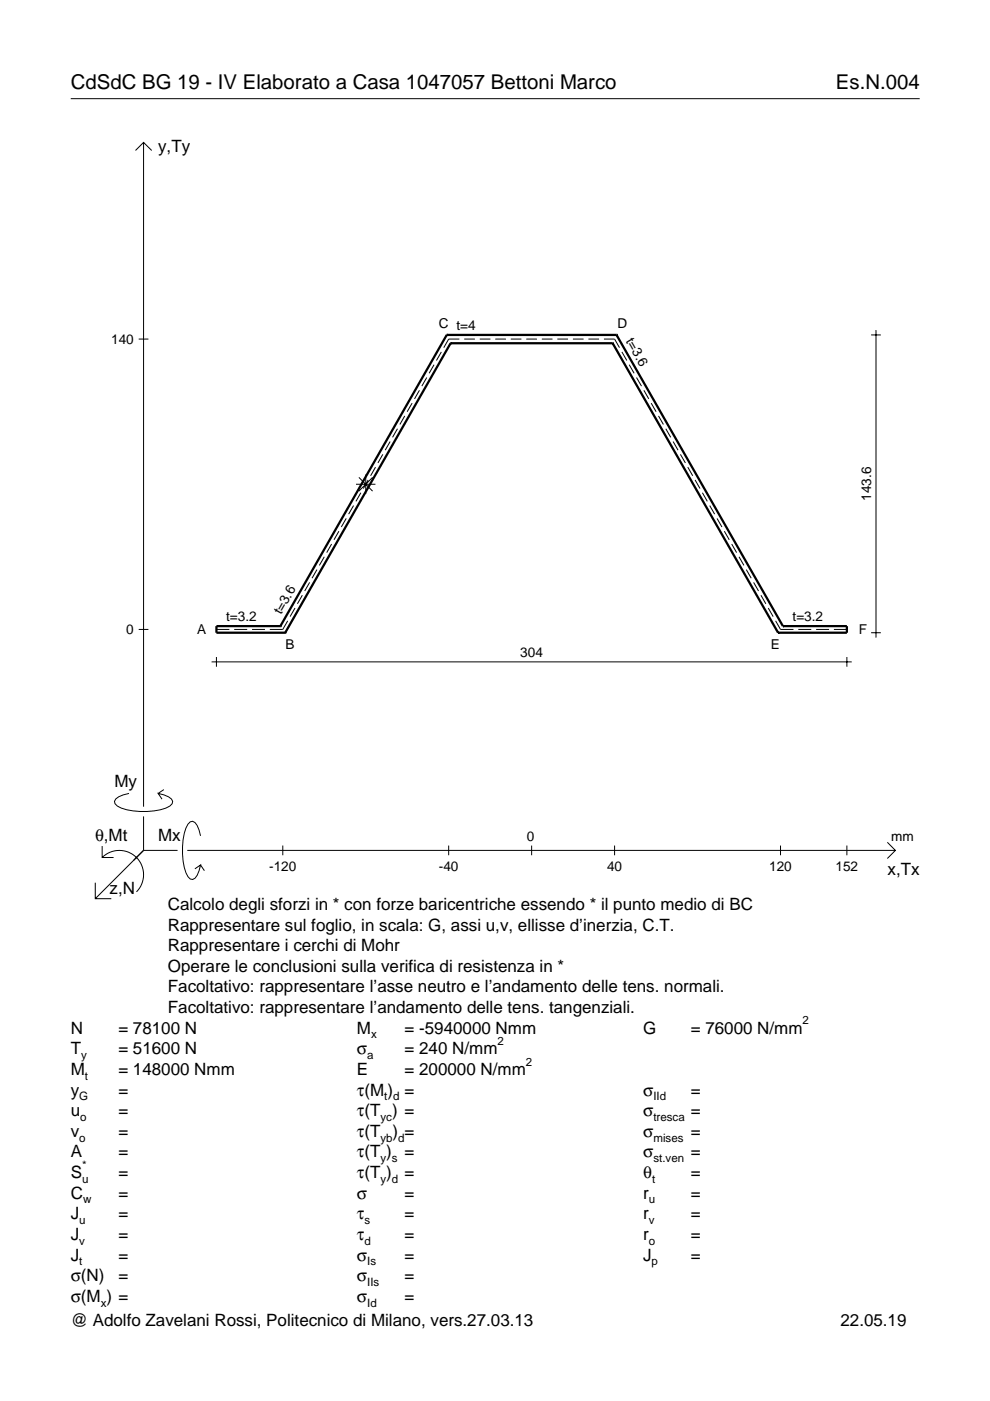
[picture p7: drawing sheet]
<svg xmlns="http://www.w3.org/2000/svg" width="210mm" height="297mm" viewBox="0 0 210 297" stroke-linecap="round" stroke-linejoin="round" font-family="sans-serif">
<g fill="none" stroke="#000" stroke-width=".21">
<path d="M15 20.9h180M28.7 31.9l1.7-1.7 1.8 1.7M30.4 30.2v140.8M29.4 71.9h2.1M92 77.3l-1 1.8M93.6 74.6l-1.1 1.8M97.4 71.9h-2.3l-1 1.8M98.4 71.9h2.3M101.7 71.9h2.3M105 71.9h2.3M108.3 71.9h2.3M111.6 71.9h2.2"/>
<path d="M114.9 71.9h2.2M118.2 71.9h2.2M121.5 71.9h2.2M124.8 71.9h2.2M128 71.9h2.3l1 1.8M131.9 74.6l1 1.8M133.4 77.3l1 1.8M184.7 71h2.1M185.7 70v65.2M79.6 99l-1 1.9M81.2 96.3l-1.1 1.9M82.7 93.6l-1 1.8"/>
<path d="M84.3 90.9l-1.1 1.8M85.8 88.2l-1 1.8M87.4 85.5l-1.1 1.8M88.9 82.8l-1 1.8M90.5 80l-1.1 1.9M135 80l1 1.9M136.5 82.8l1.1 1.8M138.1 85.5l1 1.8M139.6 88.2l1.1 1.8M141.2 90.9l1 1.8M142.7 93.6l1.1 1.8M144.3 96.3l1 1.9"/>
<path d="M145.8 99l1.1 1.9M68.8 118.1l-1.1 1.8M70.3 115.3l-1 1.9M71.9 112.6l-1.1 1.8M73.4 109.9l-1 1.8M75 107.2l-1.1 1.8M75.5 102.7h4.1M76.1 101.2l2.9 2.9M76.5 104.5l-1 1.8M77.5 100.6v4.1M78.1 101.8l-1.1 1.8M79 101.2l-2.9 2.9"/>
<path d="M147.4 101.8l1 1.8M148.9 104.5l1.1 1.8M150.5 107.2l1 1.8M152 109.9l1.1 1.8M153.6 112.6l1 1.8M155.1 115.3l1.1 1.9M156.7 118.1l1 1.8M29.4 133.5h2.1M45.9 133.5h2.7M45.9 139.3v2.1M49.7 133.5h2.7M53.4 133.5h2.8"/>
<path d="M61 131.6l-1 1.9h-2.8M62.5 128.9l-1 1.8M64.1 126.2l-1 1.8M65.6 123.5l-1 1.8M67.2 120.8l-1 1.8M158.2 120.8l1.1 1.8M159.8 123.5l1 1.8M161.3 126.2l1.1 1.8M162.9 128.9l1 1.8M164.4 131.6l1.1 1.9h2.7M169.3 133.5h2.7M173 133.5h2.8"/>
<path d="M176.8 133.5h2.8M179.6 139.3v2.1M184.7 134.2h2.1M44.9 140.3h135.7M21.7 179.4v2.4h2.4M27.3 168.2a3.6 3.6 0 0 0-3 1.7l.1 .5a5.6 5.6 0 0 0 3.8 1.5 13.4 13.4 0 0 0 7.8-1l.5-.5 .1-.5a3.6 3.6 0 0 0-3.1-1.7l.8 1.2M30.4 173.1v7.2M34.7 167.4l-1.2 .8M42.5 177.2a3.6 3.6 0 0 0-1.7-3.1l-.5 .2a5.7 5.7 0 0 0-1.5 3.7 13.3 13.3 0 0 0 1 7.9l.5 .5 .5 .1a3.6 3.6 0 0 0 1.7-3.1l-1.2 .8M60 179.3v2M95.1 179.3v2M112.7 179.3v2"/>
<path d="M130.3 179.3v2M165.5 179.3v2M179.6 179.3v2M188.1 178.6l1.7 1.7-1.7 1.7M20.2 187.2v3.3h3.4M21.7 181.8a5.1 5.1 0 0 1 7.2 0 5.1 5.1 0 0 1 0 7.3M30.4 180.3l-10.2 10.2M30.4 180.3h7.2M39.7 180.3h150.1M42.5 183.4l.8 1.2"/>
</g>
<g fill="none" stroke="#000" stroke-width=".48">
<path d="M94.7 71h.1M94.7 71l-35.3 61.8M94.7 71h36M95.5 72.8h.1M95.5 72.8l-35 61.4M95.5 72.8h34.4M129.9 72.8h.1M129.9 72.8l35.1 61.4M130.7 71h.1M130.7 71l35.3 61.8M59.4 132.8h.1M59.4 132.8h-13.5v1.4h14.6"/>
<path d="M60.5 134.2h.1M165 134.2h.1M166 132.8h.1M166 132.8h13.6v1.4h-14.6"/>
</g>
<g font-size="4.3">
<text x="15" y="18.9">CdSdC BG 19 - IV Elaborato a Casa 1047057 Bettoni Marco</text>
<text x="177.2" y="18.9">Es.N.004</text>
</g>
<g font-size="3.6">
<text x="33.5" y="32.3">y,Ty</text>
<text x="24.3" y="166.9">My</text>
<text x="20.1" y="178.2">θ,Mt</text>
<text x="33.5" y="178.2">Mx</text>
<text x="188.2" y="185.5">x,Tx</text>
<text x="23.2" y="189.6">z,N</text>
<text x="35.6" y="192.9">Calcolo degli sforzi in * con forze baricentriche essendo * il punto medio di BC</text>
<text x="35.6" y="197.3">Rappresentare sul foglio, in scala: G, assi u,v, ellisse d’inerzia, C.T.</text>
<text x="35.6" y="201.7">Rappresentare i cerchi di Mohr</text>
<text x="35.6" y="206">Operare le conclusioni sulla verifica di resistenza in *</text>
<text x="35.6" y="210.4">Facoltativo: rappresentare l’asse neutro e l’andamento delle tens. normali.</text>
<text x="35.6" y="214.8">Facoltativo: rappresentare l’andamento delle tens. tangenziali.</text>
<text x="15" y="219.2">N</text>
<text x="25.1" y="219.2">= 78100 N</text>
<text x="75.7" y="219.2">M</text>
<text x="85.8" y="219.2">= -5940000 Nmm</text>
<text x="136.4" y="219.2">G</text>
<text x="146.5" y="219.2">= 76000 N/mm</text>
<text x="15" y="227.9">M</text>
<text x="15" y="223.5">T</text>
<text x="25.1" y="223.5">= 51600 N</text>
<text x="25.1" y="227.9">= 148000 Nmm</text>
<text x="75.7" y="223.5">σ</text>
<text x="75.7" y="227.9">E</text>
<text x="85.8" y="223.5">= 240 N/mm</text>
<text x="85.8" y="227.9">= 200000 N/mm</text>
<text x="15" y="232.3">y</text>
<text x="25.1" y="232.3">=</text>
<text x="75.7" y="232.3">τ(M ) =</text>
<text x="136.4" y="232.3">σ</text>
<text x="146.5" y="232.3">=</text>
<text x="15" y="236.7">u</text>
<text x="25.1" y="236.7">=</text>
<text x="75.7" y="236.7">τ(T ) =</text>
<text x="136.4" y="236.7">σ</text>
<text x="146.5" y="236.7">=</text>
<text x="15" y="241">v</text>
<text x="15" y="245.4">A</text>
<text x="25.1" y="241">=</text>
<text x="25.1" y="245.4">=</text>
<text x="75.7" y="245.4">τ(T )</text>
<text x="75.7" y="241">τ(T</text>
<text x="83.3" y="241">) =</text>
<text x="85.8" y="245.4">=</text>
<text x="136.4" y="241">σ</text>
<text x="136.4" y="245.4">σ</text>
<text x="146.5" y="241">=</text>
<text x="146.5" y="245.4">=</text>
<text x="15" y="249.8">S</text>
<text x="25.1" y="249.8">=</text>
<text x="75.7" y="249.8">τ(T )</text>
<text x="85.8" y="249.8">=</text>
<text x="136.4" y="249.8">θ</text>
<text x="146.5" y="249.8">=</text>
<text x="15" y="254.2">C</text>
<text x="25.1" y="254.2">=</text>
<text x="75.7" y="254.2">σ</text>
<text x="85.8" y="254.2">=</text>
<text x="136.4" y="254.2">r</text>
<text x="146.5" y="254.2">=</text>
<text x="15" y="258.5">J</text>
<text x="15" y="262.9">J</text>
<text x="25.1" y="258.5">=</text>
<text x="25.1" y="262.9">=</text>
<text x="75.7" y="258.5">τ</text>
<text x="75.7" y="262.9">τ</text>
<text x="85.8" y="258.5">=</text>
<text x="85.8" y="262.9">=</text>
<text x="136.4" y="258.5">r</text>
<text x="136.4" y="262.9">r</text>
<text x="146.5" y="258.5">=</text>
<text x="146.5" y="262.9">=</text>
<text x="15" y="267.3">J</text>
<text x="25.1" y="267.3">=</text>
<text x="75.7" y="267.3">σ</text>
<text x="85.8" y="267.3">=</text>
<text x="136.4" y="267.3">J</text>
<text x="146.5" y="267.3">=</text>
<text x="15" y="271.7">σ(N)</text>
<text x="25.1" y="271.7">=</text>
<text x="75.7" y="271.7">σ</text>
<text x="85.8" y="271.7">=</text>
<text x="15" y="281.2">@ Adolfo Zavelani Rossi, Politecnico di Milano, vers.27.03.13</text>
<text x="15" y="276">σ(M ) =</text>
<text x="75.7" y="276">σ</text>
<text x="85.8" y="276">=</text>
<text x="178.2" y="281.2">22.05.19</text>
</g>
<g font-size="2.9">
<text x="93" y="69.5">C t=4</text>
<text x="130.9" y="69.5">D</text>
<text x="23.6" y="72.9">140</text>
<text x="132.6" y="72.3" transform="rotate(60 132.6 72.3)">t=3.6</text>
<text x="184.7" y="106.2" transform="rotate(-90 184.7 106.2)">143.6</text>
<text x="47.9" y="131.7">t=3.2</text>
<text x="59.6" y="130.5" transform="rotate(-60 59.6 130.5)">t=3.6</text>
<text x="168" y="131.7">t=3.2</text>
<text x="26.8" y="134.5">0</text>
<text x="41.8" y="134.4">A</text>
<text x="60.5" y="137.5">B</text>
<text x="163.4" y="137.5">E</text>
<text x="182.1" y="134.4">F</text>
<text x="110.3" y="139.3">304</text>
<text x="111.7" y="178.2">0</text>
<text x="189" y="178.2">mm</text>
<text x="57.1" y="184.7">-120</text>
<text x="93" y="184.7">-40</text>
<text x="128.7" y="184.7">40</text>
<text x="163.1" y="184.7">120</text>
<text x="177.2" y="184.7">152</text>
</g>
<g font-size="2.4">
<text x="78.7" y="220.2">x</text>
<text x="105.5" y="221.5">2</text>
<text x="170.2" y="217.2">2</text>
<text x="17.2" y="224.5">y</text>
<text x="77.9" y="224.5">a</text>
<text x="111.5" y="225.9">2</text>
<text x="16.8" y="233.3">G</text>
<text x="18" y="228.9">t</text>
<text x="81.5" y="233.3">t d</text>
<text x="138.5" y="233.3">IId</text>
<text x="17" y="237.7">o</text>
<text x="80.7" y="237.7">yc</text>
<text x="138.5" y="237.7">tresca</text>
<text x="16.8" y="242">o</text>
<text x="80.7" y="242">yb d</text>
<text x="138.5" y="242">mises</text>
<text x="17.4" y="250.8">u</text>
<text x="17.4" y="247.8">*</text>
<text x="80.7" y="246.4">y s</text>
<text x="80.7" y="250.8">y d</text>
<text x="138.2" y="250.8">t</text>
<text x="138.5" y="246.4">st.ven</text>
<text x="17.6" y="255.2">w</text>
<text x="137.6" y="255.2">u</text>
<text x="16.8" y="259.5">u</text>
<text x="16.8" y="263.9">v</text>
<text x="77.3" y="259.5">s</text>
<text x="77.3" y="263.9">d</text>
<text x="137.6" y="259.5">v</text>
<text x="137.6" y="263.9">o</text>
<text x="16.8" y="268.3">t</text>
<text x="77.9" y="268.3">Is</text>
<text x="138.2" y="268.3">p</text>
<text x="77.9" y="272.7">IIs</text>
<text x="21.4" y="277">x</text>
<text x="77.9" y="277">Id</text>
</g>
</svg>
